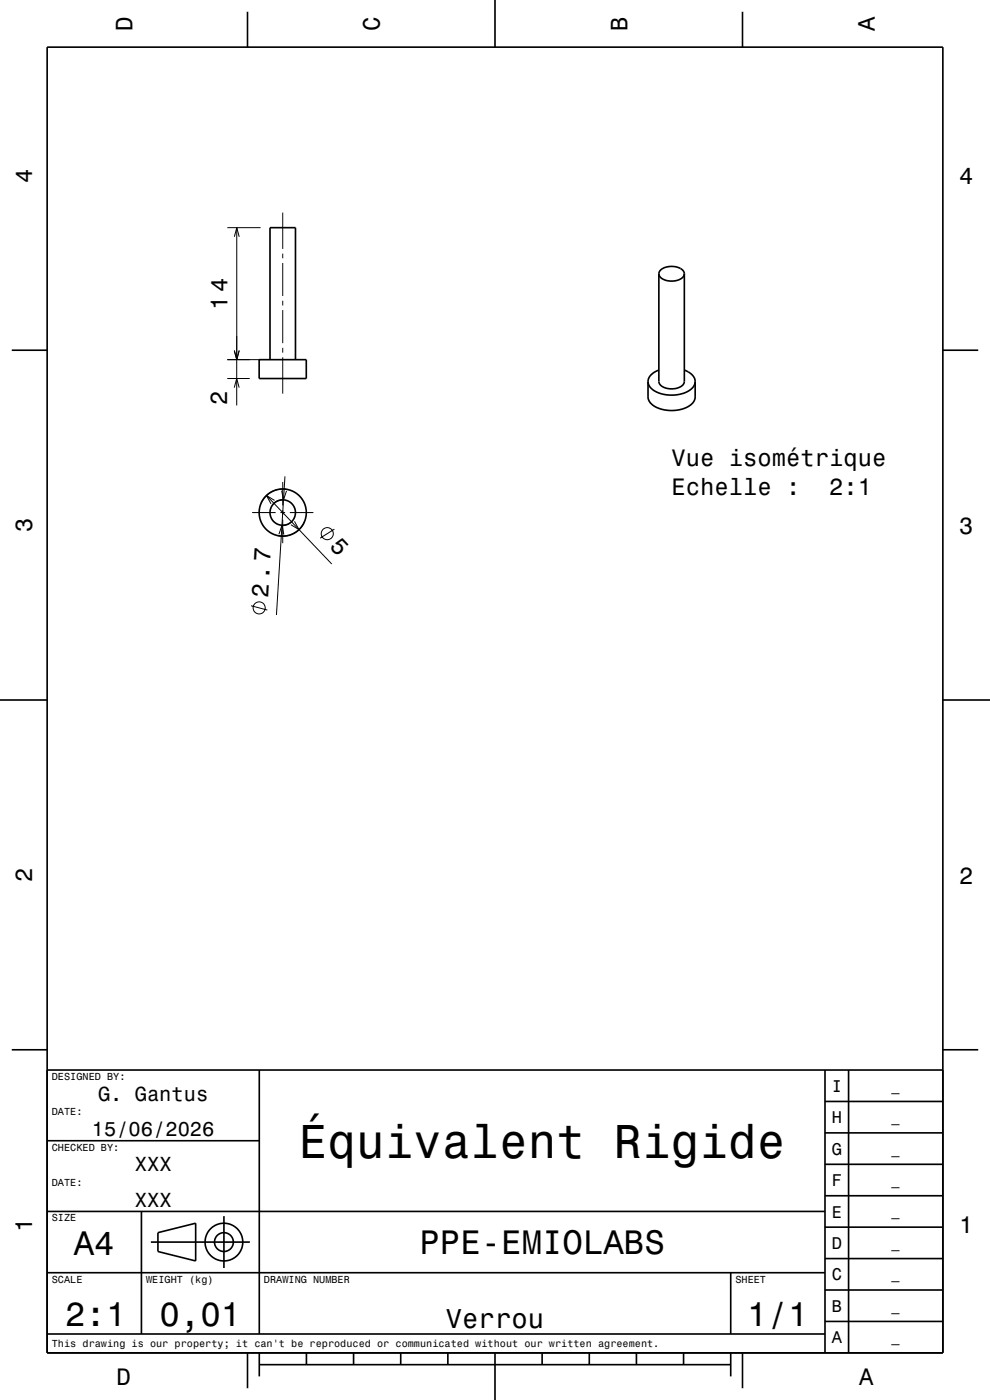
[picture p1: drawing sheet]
<svg xmlns="http://www.w3.org/2000/svg" width="210mm" height="297mm" viewBox="0 0 210 297" stroke-linecap="round" stroke-linejoin="round" font-family="sans-serif">
<g fill="none" stroke="#000" stroke-width=".21">
<path d="M48.2 48.3h7.1M49.7 50.2l.5-1.9 .5 1.9M50.2 48.3v37.7M60 45.1v7.7M60 53.8v1M60 55.8v7M48.2 76.3h7.1M49.7 74.4l.5 1.9 .5-1.9M60 63.8v1M60 65.8v7M60 73.8v1M60 75.8v7.7"/>
<path d="M48.2 80.3h4.8M49.7 82.2l.5-1.9 .5 1.9M53.5 108.7h5M56.5 105.1l13.9 14.6M58.2 106.2l-1.7-1.1 1 1.8M59.2 113.3l.6-1.9 .4 2M59.5 108.7h1M59.7 104.1l.4 1.9 .7-1.9M60 102.2v5M60 108.2v1M60 110.2v5M60.1 106a2.7 2.7 0 0 0-1.8 .6"/>
<path d="M60.4 101.1l-1.8 29.4M61.2 103.9a5 5 0 0 0-5.8 2.8M61.5 108.7h5M61.7 110.8a2.67 2.67 0 0 1-1.9 .6M62.5 110.6l.9 1.8-1.7-1.1M64.6 110.7a5 5 0 0 1-5.8 2.9M70.9 112.3l-3 1.9M53.3 128.5l3.4 .9"/>
<circle cx="69.4" cy="113.2" r="1.28"/>
<circle cx="55" cy="129" r="1.28"/>
</g>
<g fill="none" stroke="#000" stroke-width=".35">
<path d="M10 10h190v277h-190zM52.5 2.5v7.5M105 0v10M157.5 2.5v7.5M139.8 58.1v22.8a2.51 2.51 0 0 0 2.9 1.6 2.24 2.24 0 0 0 2.5-1.6v-22.8M139.8 58.1a2.52 2.52 0 0 0 2.9 1.5 2.25 2.25 0 0 0 2.5-1.5M139.8 58.1a2.42 2.42 0 0 1 2.8-1.6 2.34 2.34 0 0 1 2.6 1.6M2.5 74.3h7.5M55 76.3h10v4h-10zM57.3 76.3v-28h5.4v28M139.8 78.5a2.97 2.97 0 0 0-2.3 2.4M145.2 78.5a3 3 0 0 1 2.3 2.4"/>
<path d="M200 74.3h7.5M137.5 80.9a3.5 3.5 0 0 0 3.1 2.7 6.5 6.5 0 0 0 6.6-1.7l.3-1M137.5 80.9v3.3a3.4 3.4 0 0 0 3.1 2.7 6.5 6.5 0 0 0 6.6-1.7l.3-.9v-3.4M0 148.5h10M200 148.5h10M2.5 222.7h7.5M10 227h190M55 227v56M175 233.7h25M175 227v60M180 227v60M200 222.7h7.5"/>
<path d="M10 257h165M10 242h45M30 257v26M47.5 258v11M175 253.7h25M175 247h25M175 240.3h25M10 270h165M32 263.5h21M33.5 261.5l8-2v8l-8-2zM155 270v13M175 273.7h25"/>
<path d="M175 267h25M175 260.3h25M10 283h165M52.5 287v7.5M55 287v5M55 289.5h100M65 287v2.5M75 287v2.5M85 287v2.5M95 287v2.5M105 287v10M115 287v2.5"/>
<path d="M125 287v2.5M135 287v2.5M145 287v2.5M155 287v5M157.5 287v7.5M175 280.3h25"/>
<circle cx="60" cy="108.7" r="5"/>
<circle cx="60" cy="108.7" r="2.7"/>
<circle cx="47.5" cy="263.5" r="2"/>
<circle cx="47.5" cy="263.5" r="4"/>
</g>
<text font-size="10.1" x="63.4" y="245.7">Équivalent Rigide</text>
<g font-size="7.2">
<text x="15.7" y="266.3">A4</text>
<text x="89" y="266.1">PPE-EMIOLABS</text>
<text x="13.8" y="281.3">2:1</text>
<text x="33.8" y="281.3">0,01</text>
<text x="158.5" y="281.3">1/1</text>
</g>
<text font-size="5.8" x="94.6" y="281.6">Verrou</text>
<text font-size="5.1" x="56.9" y="126.8" transform="rotate(-87 56.9 126.8)">2.7</text>
<g font-size="5">
<text x="28.1" y="6.5" transform="rotate(-90 28.1 6.5)">D</text>
<text x="80.6" y="6.5" transform="rotate(-90 80.6 6.5)">C</text>
<text x="133.1" y="6.5" transform="rotate(-90 133.1 6.5)">B</text>
<text x="185.6" y="6.5" transform="rotate(-90 185.6 6.5)">A</text>
<text x="6.8" y="38.7" transform="rotate(-90 6.8 38.7)">4</text>
<text x="203.5" y="39">4</text>
<text x="48.2" y="65.7" transform="rotate(-90 48.2 65.7)">14</text>
<text x="48.2" y="86" transform="rotate(-90 48.2 86)">2</text>
<text x="142.5" y="98.9">Vue isométrique</text>
<text x="142.5" y="105">Echelle :</text>
<text x="175.9" y="105">2:1</text>
<text x="6.8" y="112.9" transform="rotate(-90 6.8 112.9)">3</text>
<text x="203.5" y="113.2">3</text>
<text x="69.7" y="116.1" transform="rotate(46 69.7 116.1)">5</text>
<text x="6.8" y="187.1" transform="rotate(-90 6.8 187.1)">2</text>
<text x="203.5" y="187.4">2</text>
<text x="6.8" y="261.3" transform="rotate(-90 6.8 261.3)">1</text>
<text x="203.5" y="261.6">1</text>
<text x="24.7" y="293.8">D</text>
<text x="182.2" y="293.8">A</text>
</g>
<g font-size="4.3">
<text x="20.8" y="233.5">G. Gantus</text>
<text x="19.5" y="241">15/06/2026</text>
<text x="28.6" y="248.5">XXX</text>
<text x="28.6" y="256">XXX</text>
</g>
<g font-size="3.6">
<text x="176.4" y="231.6">I</text>
<text x="176.4" y="238.3">H</text>
<text x="176.4" y="245">G</text>
<text x="176.4" y="251.6">F</text>
<text x="176.4" y="258.3">E</text>
<text x="176.4" y="265">D</text>
<text x="176.4" y="271.6">C</text>
<text x="176.4" y="278.3">B</text>
<text x="176.4" y="285">A</text>
</g>
<g font-size="2.9">
<text x="189.1" y="231.4">_</text>
<text x="189.1" y="238">_</text>
<text x="189.1" y="244.7">_</text>
<text x="189.1" y="251.4">_</text>
<text x="189.1" y="258">_</text>
<text x="189.1" y="264.7">_</text>
<text x="189.1" y="271.4">_</text>
<text x="189.1" y="278">_</text>
<text x="189.1" y="284.7">_</text>
</g>
<g font-size="2.2">
<text x="11" y="229.1">DESIGNED BY:</text>
<text x="11" y="236.6">DATE:</text>
<text x="11" y="244.1">CHECKED BY:</text>
<text x="11" y="251.6">DATE:</text>
<text x="11" y="259.1">SIZE</text>
<text x="11" y="272.1">SCALE</text>
<text x="31" y="272.1">WEIGHT (kg)</text>
<text x="56" y="272.1">DRAWING NUMBER</text>
<text x="156" y="272.1">SHEET</text>
<text x="11" y="285.8">This drawing is our property; it can't be reproduced or communicated without our written agreement.</text>
</g>
</svg>
